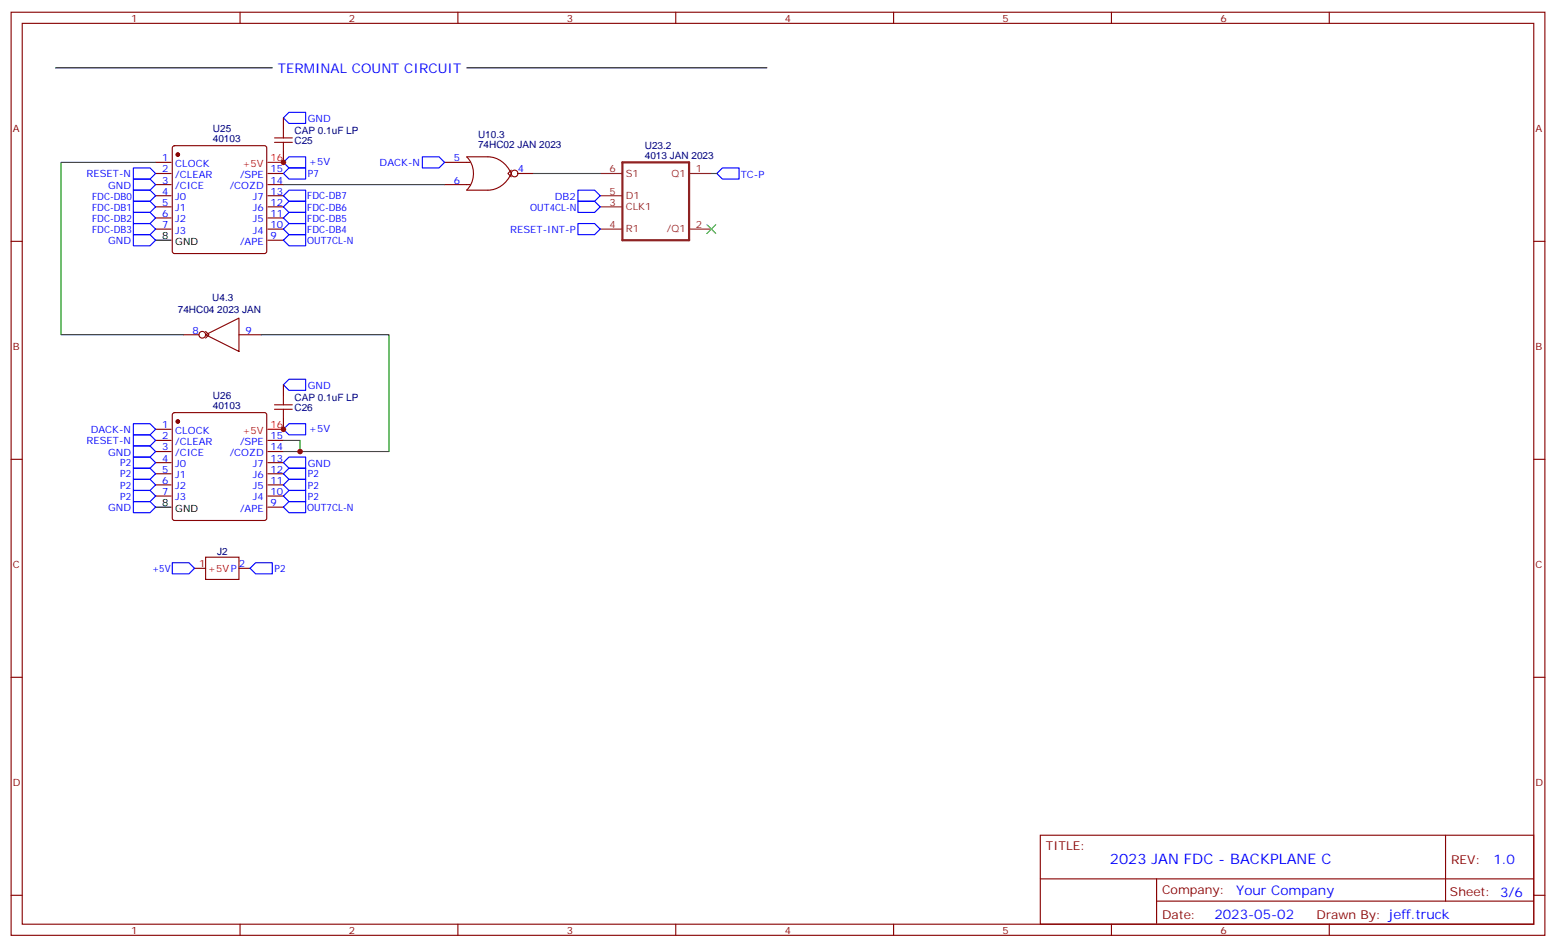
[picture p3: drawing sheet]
<svg xmlns="http://www.w3.org/2000/svg" width="494mm" height="300mm" viewBox="0 0 494 300" stroke-linecap="round" stroke-linejoin="round" font-family="sans-serif">
<g fill="none" stroke="#870000" stroke-width=".35">
<path d="M3.5 3.9h486.9v292.8h-486.9zM7.1 7.4h479.7v285.8h-479.7zM76.2 3.9v3.5M145.3 3.9v3.5M214.5 3.9v3.5M283.6 3.9v3.5M352.8 3.9v3.5M421.9 3.9v3.5M90 37.4v3.5M49.4 51.5h4.9M49.4 55h4.9M49.4 58.6h4.9"/>
<path d="M54.9 46.4l.5-.2h28.6l.5 .2 .2 .5v32.8l-.3 .5-.4 .2h-28.6l-.5-.2-.2-.5v-32.8zM85 55h5M85 58.6h5M90 48v3.5M141.1 51.5h8.1M141.1 58.6h8.1M162.3 54l-1.1 1 1.1 1.1M162.3 55a8.4 8.4 0 0 0-7.4-5.3h-6.7a7.6 7.6 0 0 1-.1 10.6h6.8a8.4 8.4 0 0 0 7.4-5.3M164.4 55h4.9M3.5 76.6h3.6M49.4 62.1h4.9M49.4 65.6h4.9"/>
<path d="M49.4 69.1h4.9M49.4 72.7h4.9M85 62.1h5M85 65.6h5M85 69.1h5M85 72.7h5M85 76.2h5M486.8 76.6h3.6M58.2 106.2h4.9M65.3 106.2l10.5-5.3v10.6zM65.3 105.1l1 1.1-1 1M75.8 106.2h7.1"/>
<path d="M49.4 136.2h4.9M49.4 139.7h4.9M54.9 131.1l.5-.2h28.6l.5 .2 .2 .5v32.8l-.3 .5-.4 .2h-28.6l-.5-.2-.2-.5v-32.8zM85 139.7h5M90 122.1v3.5M90 132.6v3.6M3.5 145.7h3.6M49.4 143.2h4.9M49.4 146.8h4.9M49.4 150.3h4.9M49.4 153.8h4.9M49.4 157.3h4.9"/>
<path d="M85 143.2h5M85 146.8h5M85 150.3h5M85 153.8h5M85 157.3h5M486.8 145.7h3.6M65.3 176.7h10.5v7.1h-10.5zM85 160.9h5M61.7 180.3h3.6M75.8 180.3h3.6M3.5 214.8h3.6M486.8 214.8h3.6"/>
<path d="M330.2 264.9h156.6v28.3h-156.6zM330.2 278.8h156.5M367.1 278.8v14.1M458.8 265v20.8M3.5 284h3.6M76.2 293.2v3.5M145.3 293.2v3.5M214.5 293.2v3.5M283.6 293.2v3.5M352.8 293.2v3.5M367.1 285.8h119.6M421.9 293.2v3.5"/>
<path d="M486.8 284h3.6"/>
<circle cx="163.3" cy="55" r="1.06"/>
<circle cx="64.2" cy="106.2" r="1.06"/>
</g>
<g fill="#870000" stroke="#870000" stroke-width=".35">
<circle cx="56.4" cy="49" r=".53"/>
<circle cx="56.4" cy="133.7" r=".53"/>
</g>
<path d="M17.6 21.5h68.8M148.2 21.5h95.2M49.4 76.2h4.9M49.4 160.9h4.9" fill="none" stroke="#000" stroke-width=".35"/>
<path d="M85 51.5h5M85 136.2h5" fill="none" stroke="#f00" stroke-width=".35"/>
<g fill="none" stroke="#00f" stroke-width=".35">
<path d="M90 37.4l1.7-1.8h5.3v3.6h-5.3zM42.3 53.3h5.3l1.8 1.7-1.8 1.8h-5.3zM42.3 56.8h5.3l1.8 1.8-1.8 1.7h-5.3zM91.7 49.7h5.3v3.6h-5.3l-1.7-1.8zM91.7 53.3h5.3v3.5h-5.3l-1.7-1.8zM134.1 49.7h5.2l1.8 1.8-1.8 1.8h-5.2zM227.5 55l1.8-1.7h5.3v3.5h-5.3zM42.3 60.3h5.3l1.8 1.8-1.8 1.8h-5.3zM42.3 63.9h5.3l1.8 1.7-1.8 1.8h-5.3zM42.3 67.4h5.3l1.8 1.7-1.8 1.8h-5.3zM42.3 70.9h5.3l1.8 1.8-1.8 1.7h-5.3zM42.3 74.4h5.3l1.8 1.8-1.8 1.8h-5.3z"/>
<path d="M90 72.7l1.7-1.8h5.3v3.5h-5.3zM90 69.1l1.7-1.7h5.3v3.5h-5.3zM90 65.6l1.7-1.7h5.3v3.5h-5.3zM90 62.1l1.7-1.8h5.3v3.6h-5.3zM91.7 74.4h5.3v3.6h-5.3l-1.7-1.8zM183.4 60.3h5.3l1.8 1.8-1.8 1.8h-5.3zM183.4 63.9h5.3l1.8 1.7-1.8 1.8h-5.3zM183.4 70.9h5.3l1.8 1.8-1.8 1.7h-5.3zM42.3 137.9h5.3l1.8 1.8-1.8 1.8h-5.3zM42.3 134.4h5.3l1.8 1.8-1.8 1.7h-5.3zM90 122.1l1.7-1.8h5.3v3.5h-5.3zM91.7 134.4h5.3v3.5h-5.3l-1.7-1.7z"/>
<path d="M42.3 141.5h5.3l1.8 1.7-1.8 1.8h-5.3zM42.3 145h5.3l1.8 1.8-1.8 1.7h-5.3zM42.3 148.5h5.3l1.8 1.8-1.8 1.7h-5.3zM42.3 152h5.3l1.8 1.8-1.8 1.8h-5.3zM42.3 155.6h5.3l1.8 1.7-1.8 1.8h-5.3zM42.3 159.1h5.3l1.8 1.8-1.8 1.7h-5.3zM90 146.8l1.7-1.8h5.3v3.5h-5.3zM91.7 148.5h5.3v3.5h-5.3l-1.7-1.7zM91.7 152h5.3v3.6h-5.3l-1.7-1.8zM91.7 155.6h5.3v3.5h-5.3l-1.7-1.8zM91.7 159.1h5.3v3.5h-5.3l-1.7-1.7zM54.7 178.5h5.3l1.7 1.8-1.7 1.7h-5.3z"/>
<path d="M81.1 178.5h5.3v3.5h-5.3l-1.7-1.7z"/>
</g>
<path d="M87.1 43.7h5.7M87.1 45.2h5.7M90 40.9v2.8M90 45.2v2.8M87.1 128.4h5.7M87.1 129.8h5.7M90 125.6v2.8M90 129.8v2.8" fill="none" stroke="#a10000" stroke-width=".35"/>
<path d="M49.4 51.5h-30v54.7h38.8M90 58.6h51.1M169.3 55h21.2M225.8 55h1.7M82.9 106.2h40.6v37h-33.5M90 139.7h5.2v3.5" fill="none" stroke="#008700" stroke-width=".35"/>
<path d="M197.6 51.5h21.1v24.7h-21.1z" fill="none" stroke="#8c2424" stroke-width=".71"/>
<path d="M190.5 55h7.1M218.7 55h7.1M190.5 72.7h7.1M190.5 65.6h7.1M190.5 62.1h7.1M218.7 72.7h7.1" fill="none" stroke="#8c2424" stroke-width=".35"/>
<path d="M224.4 71.3l2.8 2.8M227.2 71.3l-2.8 2.8" fill="none" stroke="#3c3" stroke-width=".35"/>
<g fill="#c00">
<circle cx="90" cy="51.5" r=".88"/>
<circle cx="90" cy="136.2" r=".88"/>
<circle cx="95.3" cy="143.2" r=".88"/>
</g>
<text font-size="4.6" fill="#00f" x="352.3" y="274">2023 JAN FDC - BACKPLANE C</text>
<g font-size="4.2" fill="#00f">
<text x="88.2" y="23.3">TERMINAL COUNT CIRCUIT</text>
<text x="474" y="274.2">1.0</text>
<text x="392.4" y="283.8">Your Company</text>
<text x="385.5" y="291.6">2023-05-02</text>
</g>
<g font-size="3.9" fill="#800">
<text x="332" y="269.5">TITLE:</text>
<text x="460.6" y="274.2">REV:</text>
<text x="368.9" y="283.7">Company:</text>
<text x="460.2" y="284.3">Sheet: 3/6</text>
<text x="368.9" y="291.4">Date:</text>
<text x="417.9" y="291.5">Drawn By: jeff.truck</text>
</g>
<g font-size="3.2" fill="#800">
<text x="41.6" y="6.9">1</text>
<text x="110.8" y="6.9">2</text>
<text x="179.9" y="6.9">3</text>
<text x="249.1" y="6.9">4</text>
<text x="318.2" y="6.9">5</text>
<text x="387.3" y="6.9">6</text>
<text x="4.1" y="42">A</text>
<text x="487.4" y="42">A</text>
<text x="4.1" y="111.1">B</text>
<text x="487.4" y="111.1">B</text>
<text x="4.1" y="180.3">C</text>
<text x="487.4" y="180.3">C</text>
<text x="4.1" y="249.4">D</text>
<text x="487.4" y="249.4">D</text>
<text x="41.6" y="296.2">1</text>
<text x="110.8" y="296.2">2</text>
<text x="179.9" y="296.2">3</text>
<text x="249.1" y="296.2">4</text>
<text x="318.2" y="296.2">5</text>
<text x="387.3" y="296.2">6</text>
</g>
<g font-size="3.2" fill="#000080">
<text x="67.6" y="42">U25</text>
<text x="67.6" y="45.2">40103</text>
<text x="93.5" y="42.6">CAP 0.1uF LP</text>
<text x="93.5" y="45.8">C25</text>
<text x="151.7" y="46.9">74HC02 JAN 2023</text>
<text x="151.7" y="43.7">U10.3</text>
<text x="204.7" y="47.3">U23.2</text>
<text x="204.7" y="50.4">4013 JAN 2023</text>
<text x="67.4" y="95.6">U4.3</text>
<text x="56.4" y="99.1">74HC04 2023 JAN</text>
<text x="67.6" y="129.8">40103</text>
<text x="67.6" y="126.6">U26</text>
<text x="93.5" y="127.3">CAP 0.1uF LP</text>
<text x="93.5" y="130.5">C26</text>
<text x="68.9" y="176.1">J2</text>
</g>
<g font-size="3.2" fill="#00f">
<text x="97.7" y="38.7">GND</text>
<text x="51.4" y="51.2">1</text>
<text x="55.6" y="52.9">CLOCK</text>
<text x="98.1" y="52.5">+5V</text>
<text x="120.5" y="52.7">DACK-N</text>
<text x="144" y="51.2">5</text>
<text x="27.5" y="56.3">RESET-N</text>
<text x="34.3" y="59.9">GND</text>
<text x="51.4" y="54.7">2</text>
<text x="51.4" y="58.2">3</text>
<text x="55.6" y="56.4">/CLEAR</text>
<text x="55.6" y="60">/CICE</text>
<text x="72.9" y="60">/COZD</text>
<text x="76.2" y="56.4">/SPE</text>
<text x="85.9" y="58.2">14</text>
<text x="85.9" y="54.7">15</text>
<text x="97.7" y="56.2">P7</text>
<text x="144" y="58.2">6</text>
<text x="164.4" y="54.7">4</text>
<text x="235.1" y="56.4">TC-P</text>
<text x="29.2" y="63.4">FDC-DB0</text>
<text x="51.4" y="61.7">4</text>
<text x="51.4" y="65.3">5</text>
<text x="55.6" y="63.5">J0</text>
<text x="80.3" y="63.5">J7</text>
<text x="85.9" y="65.3">12</text>
<text x="85.9" y="61.7">13</text>
<text x="97.5" y="63.3">FDC-DB7</text>
<text x="176.1" y="63.5">DB2</text>
<text x="29.2" y="66.9">FDC-DB1</text>
<text x="29.2" y="70.4">FDC-DB2</text>
<text x="51.4" y="68.8">6</text>
<text x="55.6" y="67">J1</text>
<text x="55.6" y="70.6">J2</text>
<text x="80.3" y="70.6">J5</text>
<text x="80.3" y="67">J6</text>
<text x="85.9" y="68.8">11</text>
<text x="97.5" y="70.3">FDC-DB5</text>
<text x="97.5" y="66.8">FDC-DB6</text>
<text x="168.3" y="66.9">OUT4CL-N</text>
<text x="29.2" y="74">FDC-DB3</text>
<text x="34.3" y="77.5">GND</text>
<text x="51.4" y="72.3">7</text>
<text x="55.6" y="74.1">J3</text>
<text x="76.2" y="77.6">/APE</text>
<text x="80.3" y="74.1">J4</text>
<text x="85.9" y="75.8">9</text>
<text x="85.9" y="72.3">10</text>
<text x="97.5" y="73.8">FDC-DB4</text>
<text x="97.5" y="77.5">OUT7CL-N</text>
<text x="161.9" y="73.9">RESET-INT-P</text>
<text x="61.1" y="105.8">8</text>
<text x="78" y="105.8">9</text>
<text x="97.7" y="123.4">GND</text>
<text x="28.8" y="137.3">DACK-N</text>
<text x="51.4" y="135.8">1</text>
<text x="55.6" y="137.6">CLOCK</text>
<text x="98.1" y="137.1">+5V</text>
<text x="27.5" y="140.9">RESET-N</text>
<text x="51.4" y="139.3">2</text>
<text x="51.4" y="142.9">3</text>
<text x="55.6" y="141.1">/CLEAR</text>
<text x="76.2" y="141.1">/SPE</text>
<text x="85.9" y="142.9">14</text>
<text x="85.9" y="139.3">15</text>
<text x="34.3" y="144.6">GND</text>
<text x="38.1" y="147.9">P2</text>
<text x="51.4" y="146.4">4</text>
<text x="51.4" y="149.9">5</text>
<text x="55.6" y="144.6">/CICE</text>
<text x="55.6" y="148.2">J0</text>
<text x="72.9" y="144.6">/COZD</text>
<text x="80.3" y="148.2">J7</text>
<text x="85.9" y="149.9">12</text>
<text x="85.9" y="146.4">13</text>
<text x="97.7" y="148.1">GND</text>
<text x="38.1" y="151.5">P2</text>
<text x="38.1" y="155">P2</text>
<text x="51.4" y="153.5">6</text>
<text x="55.6" y="151.7">J1</text>
<text x="55.6" y="155.2">J2</text>
<text x="80.3" y="155.2">J5</text>
<text x="80.3" y="151.7">J6</text>
<text x="85.9" y="153.5">11</text>
<text x="97.7" y="151.5">P2</text>
<text x="97.7" y="155">P2</text>
<text x="38.1" y="158.5">P2</text>
<text x="51.4" y="157">7</text>
<text x="55.6" y="158.7">J3</text>
<text x="80.3" y="158.7">J4</text>
<text x="85.9" y="160.5">9</text>
<text x="85.9" y="157">10</text>
<text x="97.7" y="158.5">P2</text>
<text x="34.3" y="162.2">GND</text>
<text x="76.2" y="162.3">/APE</text>
<text x="97.5" y="162.2">OUT7CL-N</text>
<text x="75.8" y="179.9">2</text>
<text x="48.3" y="181.6">+5V</text>
<text x="87.1" y="181.4">P2</text>
</g>
<g font-size="3.2" fill="#f00">
<text x="76.9" y="52.9">+5V</text>
<text x="85.9" y="51.2">16</text>
<text x="76.9" y="137.6">+5V</text>
<text x="85.9" y="135.8">16</text>
<text x="63.2" y="179.9">1</text>
<text x="66" y="181.3">+5VP</text>
</g>
<g font-size="3.2" fill="#8d2323">
<text x="193.4" y="54.7">6</text>
<text x="198.6" y="56.1">S1</text>
<text x="213.1" y="56.1">Q1</text>
<text x="220.8" y="54.7">1</text>
<text x="193.4" y="65.3">3</text>
<text x="193.4" y="61.7">5</text>
<text x="198.6" y="63.1">D1</text>
<text x="198.6" y="66.7">CLK1</text>
<text x="193.4" y="72.3">4</text>
<text x="198.6" y="73.7">R1</text>
<text x="211.7" y="73.7">/Q1</text>
<text x="220.8" y="72.3">2</text>
</g>
<g font-size="3.2">
<text x="51.4" y="75.8">8</text>
<text x="55.6" y="77.6">GND</text>
<text x="51.4" y="160.5">8</text>
<text x="55.6" y="162.3">GND</text>
</g>
</svg>
